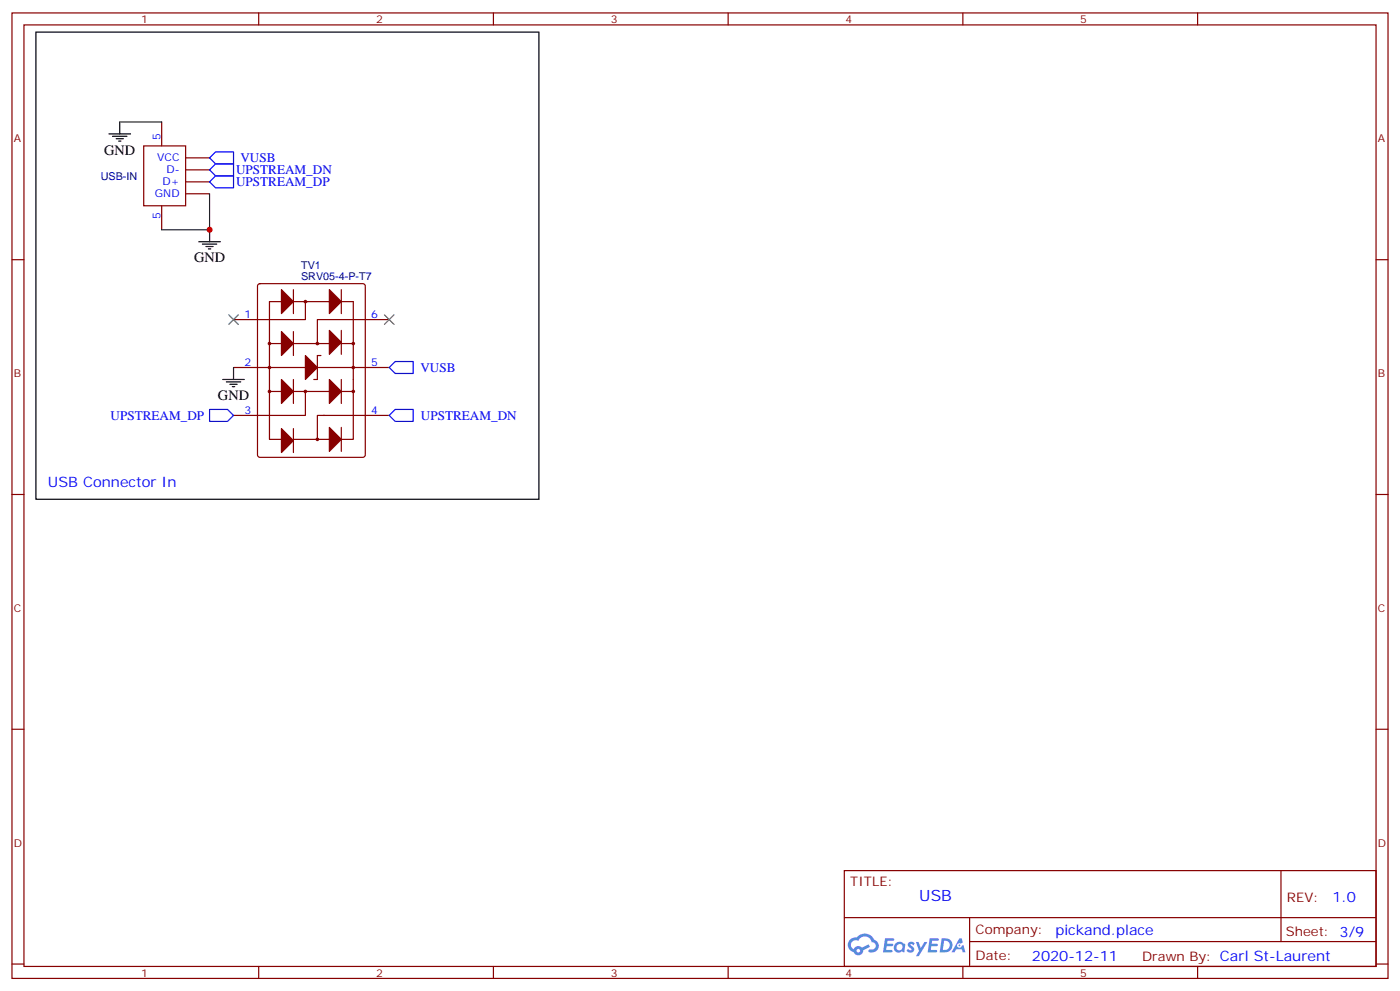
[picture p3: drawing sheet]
<svg xmlns="http://www.w3.org/2000/svg" width="412mm" height="292mm" viewBox="0 0 412 292" stroke-linecap="round" stroke-linejoin="round" font-family="sans-serif">
<g fill="none" stroke="#870000" stroke-width=".35">
<path d="M3.5 3.8h405.4v284.3h-405.4zM7.1 7.3h398.2v277.3h-398.2zM76.2 3.8v3.5M145.3 3.8v3.5M214.5 3.8v3.5M283.6 3.8v3.5M352.8 3.8v3.5M3.5 76.5h3.6M405.3 76.5h3.6M3.5 145.6h3.6M405.3 145.6h3.6M3.5 214.8h3.6"/>
<path d="M405.3 214.8h3.6M248.7 256.4h156.6v28.2h-156.6zM377.3 256.4v20.9M248.7 270.2h156.5M285.6 277.3h119.6M285.6 270.2v14.2M3.5 283.9h3.6M76.2 284.6v3.5M145.3 284.6v3.5M214.5 284.6v3.5M283.6 284.6v3.5M352.8 284.6v3.5"/>
<path d="M405.3 283.9h3.6"/>
</g>
<g fill="#5487ff">
<path d="M267.7 277.6a1.22 1.22 0 0 1 1.7 .2l-.4 .6a.47 .47 0 0 0-.3-.4 .47 .47 0 0 0-.5 .2l.1 .2a1.14 1.14 0 0 1 .8 1.8 1.14 1.14 0 0 1-1.9 0l-.2-.2 .5-.6 .7 .5a.29 .29 0 0 0 .3-.3 .29 .29 0 0 0-.2-.3 1.04 1.04 0 0 1-.6-1.7z"/>
<path d="M260.7 276.3h2.4l.3 .2-.2 .5-1.8 .1-.1 .8h1.5l.3 .4-.3 .4h-1.6l-.2 1.1h1.7l.2 .3-.2 .3-2.6 .1z"/>
<path d="M273.8 276.3h2.4l.3 .2-.1 .5-1.8 .1-.2 .8h1.6l.3 .4-.4 .4h-1.6l-.1 1.1h1.7l.2 .3-.2 .3-2.6 .1z"/>
<path d="M282.6 276.3h.7l.3 1.3-.6 .3a.69 .69 0 0 0-1 .3 .69 .69 0 0 0 .4 .9 .69 .69 0 0 0 .9-.6l.5-.2 .6 2.2h-.8l-.2-.9h-1.8l-.5 .9h-.8z"/>
<path d="M269.8 277.4h.8l.6 1.8 1.1-1.8h.9l-2.6 4.2h-.8l.9-1.5z"/>
<path d="M277.4 276.3l-.6 4.2h1.3a2.11 2.11 0 0 0 2.5-2.1 2.11 2.11 0 0 0-2.5-2.1zM278.1 277.1a1.39 1.39 0 0 1 1.7 1.4 1.39 1.39 0 0 1-1.8 1.3h-.3z"/>
<path d="M263.7 277.9a1.54 1.54 0 0 0-.1 2.2 1.54 1.54 0 0 0 2.2 .1l.6 .3 .3-2.3-.2-.3h-.4a1.49 1.49 0 0 0-2.4 0zM264 278.9a.94 .94 0 0 1 1.8 0 .94 .94 0 0 1-1.8 0z"/>
<path d="M250.4 276.7a2.18 2.18 0 0 0 1.1 3.7 1.44 1.44 0 0 0 1.6 .9 1.44 1.44 0 0 0 1.2-1.4l2-1.1-.5-.7-1.9 1a1.47 1.47 0 0 0-2.4 .4 1.39 1.39 0 0 1-.7-1.9 1.39 1.39 0 0 1 2-.5 2.12 2.12 0 0 1 2.2-1.3 2.12 2.12 0 0 1 1.9 1.7 1.14 1.14 0 0 1 1.1 1.4 1.14 1.14 0 0 1-1.7 .7 .43 .43 0 0 0-.5 .4 .43 .43 0 0 0 .4 .5 1.98 1.98 0 0 0 2.5-1.2 1.98 1.98 0 0 0-1.2-2.6 3.1 3.1 0 0 0-5.3-.6l-.9 .1zM252.3 280a.55 .55 0 0 1 1.1 0 .55 .55 0 0 1-1.1 0z"/>
<circle cx="282.6" cy="278.4" r=".26"/>
</g>
<path d="M10.6 9.5h148.1v137.5h-148.1zM32.1 39.4h6.4M35.3 35.9v3.5M33.2 40.1h4.2M34.2 40.9h2.1M34.9 41.6h.7M58.6 71.2h6.3M59.6 71.9h4.3M60.7 72.6h2.1M61.4 73.3h.7M61.7 67.7v3.5" fill="none" stroke="#000" stroke-width=".35"/>
<path d="M47.6 35.9v7.1M42.3 43h12.4v17.6h-12.4zM54.7 46.5h7M54.7 50h7M54.7 53.6h7M54.7 57.1h7M47.6 60.6v7.1" fill="none" stroke="#870000" stroke-width=".35"/>
<path d="M35.3 35.9h12.3M61.7 57.1v10.6h-14.1" fill="none" stroke="#008700" stroke-width=".35"/>
<path d="M61.7 46.5l1.8-1.8h5.3v3.6h-5.3zM61.7 50l1.8-1.7h5.3v3.5h-5.3zM61.7 53.6l1.8-1.8h5.3v3.5h-5.3z" fill="none" stroke="#00f" stroke-width=".35"/>
<path d="M76.1 83.7l.5-.2h30.3l.6 .5 .1 50-.5 .6-30.5 .1-.7-.5-.1-50z" fill="#fff" stroke="#870000" stroke-width=".35"/>
<g fill="none" stroke="#870000" stroke-width=".35">
<path d="M86.4 85.3v7.1M86.4 97.6v7.1M90 88.8v5.3h-21.2M100.5 85.3v7.1M100.5 97.3v7.1M114.7 94.1h-21.2v7.1M68.8 108.2h7M79.4 111.8v-23h24.7v23M79.4 101.2h24.7M94.5 104.7h-1v7.1h-1.1M107.6 108.2h7.1M68.8 122.3h7"/>
<path d="M107.6 122.3h7.1"/>
</g>
<g fill="#870000" stroke="#870000" stroke-width=".35">
<path d="M82.9 85.3l3.5 3.5-3.5 3.6z"/>
<path d="M97 85.3l3.5 3.5-3.5 3.6z"/>
<path d="M90 104.7l3.5 3.5-3.5 3.6z"/>
<path d="M97 97.3l3.5 3.5-3.5 3.6z"/>
<path d="M82.9 97.6l3.5 3.6-3.5 3.5z"/>
</g>
<circle cx="95.2" cy="122.3" r=".18" fill="#870000"/>
<path d="M75.8 108.2h14.2M93.5 108.2h10.6" fill="none" stroke="#870000" stroke-width=".35"/>
<g fill="#870000">
<circle cx="90.3" cy="88.8" r=".18"/>
<circle cx="93.8" cy="101.2" r=".18"/>
</g>
<g fill="#870000" stroke="#870000" stroke-width=".35">
<path d="M82.9 111.8l3.5 3.5-3.5 3.5z"/>
<path d="M97 111.8l3.5 3.5-3.5 3.5z"/>
<path d="M97 125.9l3.5 3.5-3.5 3.5z"/>
<path d="M82.9 126.2l3.5 3.6-3.5 3.5z"/>
</g>
<g fill="none" stroke="#870000" stroke-width=".35">
<path d="M79.4 111.8v3.5h3.5M79.4 115.3v14.1h3.5M86.4 111.8v7M86.4 115.3h10.6M90 115.3v7h-14.2M100.5 111.8v7M104.1 111.8v3.5h-3.6M104.1 115.3v14.1h-3.6M104.1 108.2h3.5M86.4 126.2v7.1M86.4 129.4h10.6M100.5 125.9v7"/>
<path d="M107.6 122.3h-14.1v7.1"/>
<circle cx="90" cy="88.8" r=".35"/>
<circle cx="79.4" cy="108.2" r=".35"/>
<circle cx="79.4" cy="101.2" r=".35"/>
<circle cx="79.4" cy="115.3" r=".35"/>
<circle cx="90" cy="115.3" r=".35"/>
<circle cx="93.5" cy="101.2" r=".35"/>
<circle cx="104.1" cy="101.2" r=".35"/>
<circle cx="104.1" cy="108.2" r=".35"/>
<circle cx="104.1" cy="115.3" r=".35"/>
<circle cx="93.5" cy="129.4" r=".35"/>
</g>
<path d="M65.6 111.8h6.4M66.7 112.5h4.2M67.7 113.2h2.1M68.4 113.9h.7M68.8 108.2v3.6" fill="none" stroke="#000" stroke-width=".35"/>
<path d="M114.7 108.2l1.7-1.7h5.3v3.5h-5.3zM61.7 120.6h5.3l1.8 1.7-1.8 1.8h-5.3zM116.4 120.6h5.3v3.5h-5.3l-1.7-1.8z" fill="none" stroke="#00f" stroke-width=".35"/>
<path d="M67.4 92.7l2.8 2.8M70.2 92.7l-2.8 2.8M113.2 92.7l2.9 2.8M116.1 92.7l-2.9 2.8" fill="none" stroke="#3c3" stroke-width=".35"/>
<circle cx="61.7" cy="67.7" r=".88" fill="#c00"/>
<text font-size="4.6" fill="#00f" x="270.8" y="265.4">USB</text>
<g font-size="4.2">
<text x="30.7" y="45.5">GND</text>
<text x="57.1" y="77.3">GND</text>
<text x="64.2" y="117.9">GND</text>
</g>
<g font-size="4.2" fill="#00f">
<text x="14.1" y="143.5">USB Connector In</text>
<text x="392.5" y="265.7">1.0</text>
<text x="310.9" y="275.2">pickand.place</text>
<text x="304" y="283">2020-12-11</text>
</g>
<g font-size="3.9" fill="#00f">
<text x="70.8" y="47.8">VUSB</text>
<text x="69.5" y="51.3">UPSTREAM_DN</text>
<text x="69.5" y="54.8">UPSTREAM_DP</text>
<text x="123.8" y="109.5">VUSB</text>
<text x="32.6" y="123.6">UPSTREAM_DP</text>
<text x="124" y="123.6">UPSTREAM_DN</text>
</g>
<g font-size="3.9" fill="#800">
<text x="250.5" y="261">TITLE:</text>
<text x="379.1" y="265.7">REV:</text>
<text x="287.4" y="275.2">Company:</text>
<text x="378.7" y="275.8">Sheet: 3/9</text>
<text x="287.4" y="282.9">Date:</text>
<text x="336.4" y="282.9">Drawn By: Carl St-Laurent</text>
</g>
<g font-size="3.2" fill="#800">
<text x="41.6" y="6.8">1</text>
<text x="110.8" y="6.8">2</text>
<text x="179.9" y="6.8">3</text>
<text x="249.1" y="6.8">4</text>
<text x="318.2" y="6.8">5</text>
<text x="4.1" y="41.9">A</text>
<text x="405.9" y="41.9">A</text>
<text x="4.1" y="111.1">B</text>
<text x="405.9" y="111.1">B</text>
<text x="4.1" y="180.2">C</text>
<text x="405.9" y="180.2">C</text>
<text x="4.1" y="249.3">D</text>
<text x="405.9" y="249.3">D</text>
<text x="41.6" y="287.6">1</text>
<text x="110.8" y="287.6">2</text>
<text x="179.9" y="287.6">3</text>
<text x="249.1" y="287.6">4</text>
<text x="318.2" y="287.6">5</text>
</g>
<g font-size="3.2" fill="#00f">
<text x="47.3" y="41.2" transform="rotate(-90 47.3 41.2)">5</text>
<text x="46.3" y="47.6">VCC</text>
<text x="49" y="51.1">D-</text>
<text x="45.6" y="58.1">GND</text>
<text x="47.9" y="54.6">D+</text>
<text x="47.3" y="64.4" transform="rotate(-90 47.3 64.4)">5</text>
<text x="72.1" y="93.8">1</text>
<text x="109.4" y="93.8">6</text>
<text x="72.1" y="107.9">2</text>
<text x="109.4" y="107.9">5</text>
<text x="72.1" y="122">3</text>
<text x="109.4" y="122">4</text>
</g>
<g font-size="3.2" fill="#000080">
<text x="29.7" y="52.9">USB-IN</text>
<text x="88.7" y="82.5">SRV05-4-P-T7</text>
<text x="88.7" y="79.3">TV1</text>
</g>
</svg>
